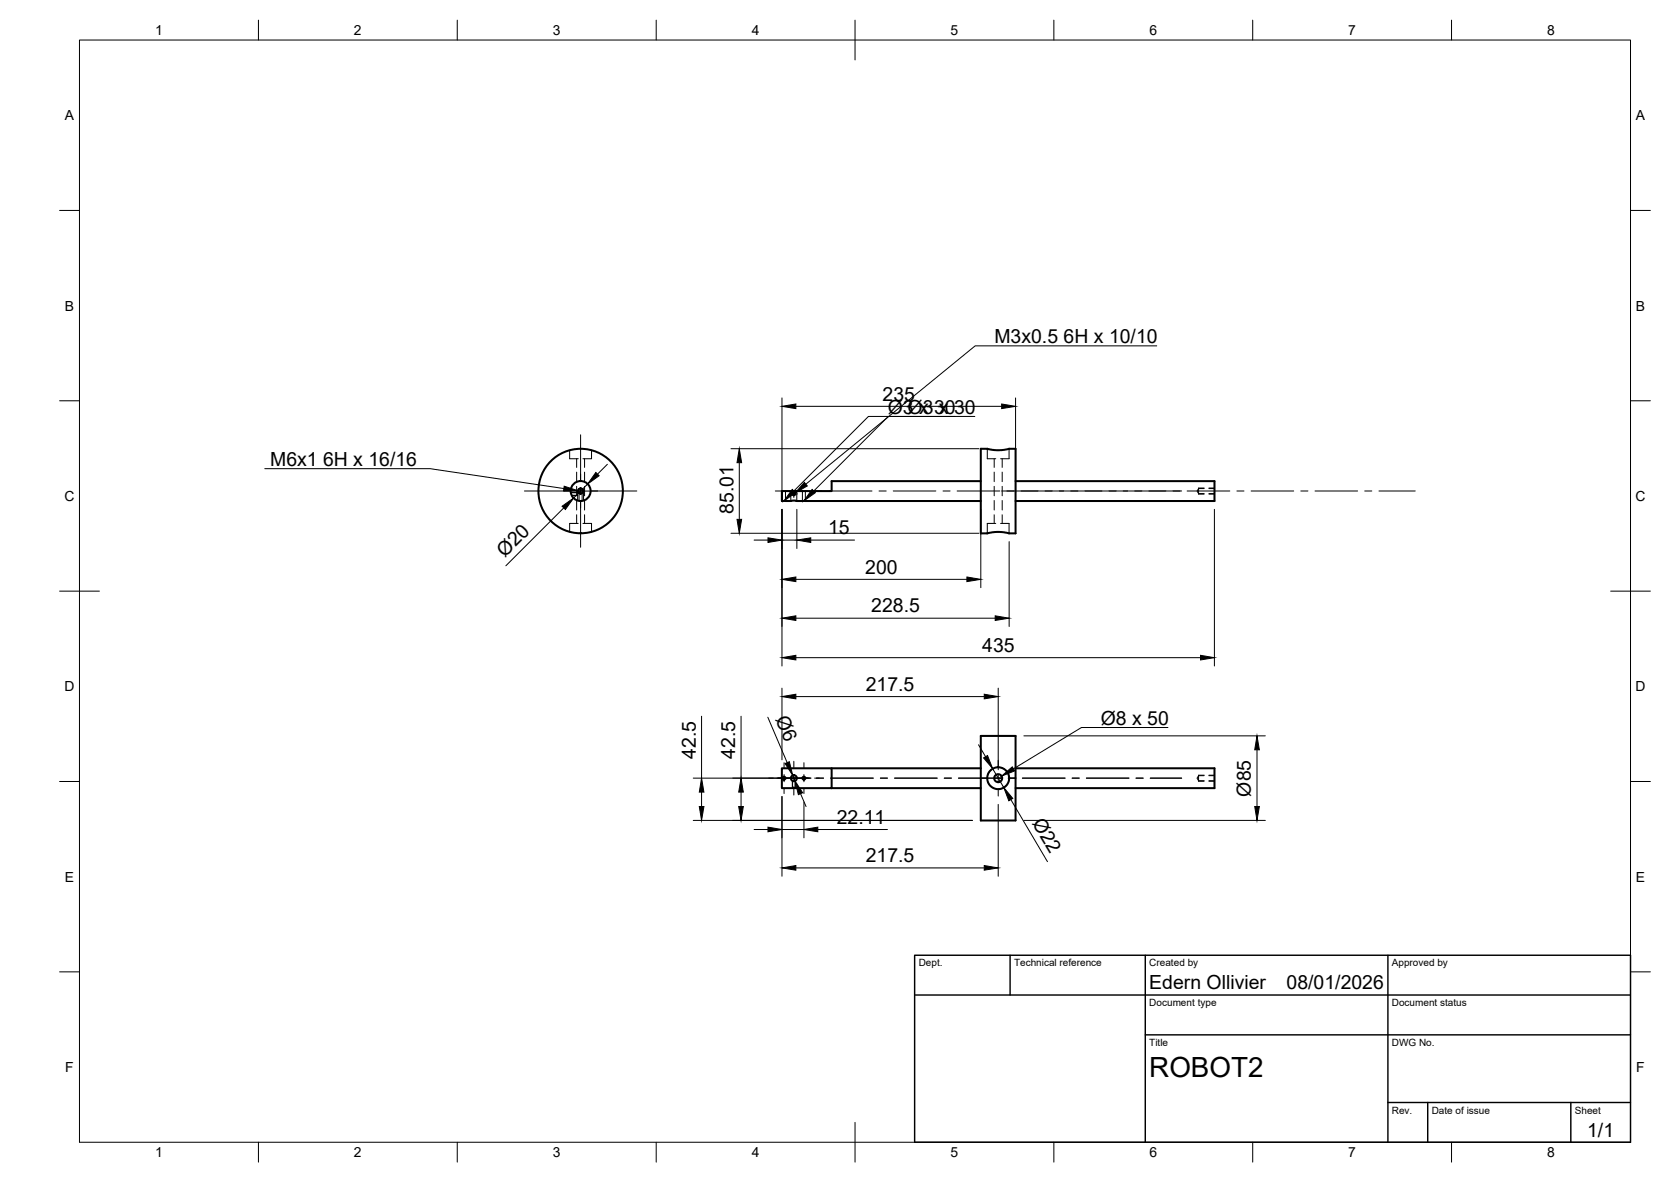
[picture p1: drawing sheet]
<svg xmlns="http://www.w3.org/2000/svg" width="420mm" height="297mm" viewBox="0 0 420 297" stroke-linecap="round" stroke-linejoin="round" font-family="sans-serif">
<!-- layer: Visible -->
<g fill="none" stroke="#000" stroke-width=".51">
<path d="M246.6 112.8h1.7l2.3 .3 4.8-.3v21.2h-1.7l-2.3-.3-4.8 .3zM199.6 123.8v.7l-.3-.3 .1-.3h.4l.1 .4-.3 .2M246.6 120.9h-37.5v2.5h-12.5v2.5h50M255.4 120.9h50v5h-50M196.6 193.1h12.5v5h-12.5zM209.1 193.1h37.5M209.1 198.1h37.5M246.6 184.9h8.8v21.3h-8.8zM255.4 193.1h50v5h-50"/>
<circle cx="146" cy="123.4" r="2.51"/>
<circle cx="146" cy="123.4" r=".62"/>
<circle cx="146" cy="123.4" r="10.6"/>
<circle cx="197.1" cy="195.6" r=".37"/>
<circle cx="199.6" cy="195.6" r=".75"/>
<circle cx="202.1" cy="195.6" r=".37"/>
<circle cx="251" cy="195.6" r="2.75"/>
<circle cx="251" cy="195.6" r="1.01"/>
</g>
<!-- layer: Hidden -->
<g fill="none" stroke="#000" stroke-width=".25">
<path d="M143.2 113.1v2.2h2.2M145 115.3v2.2M145 118.6v2.4M147 115.3v2.2M147 118.6v2.4M148.7 113.1v2.2h-2.1M248.2 112.8v2.5h2.2M250 115.3v2.2M250 118.6v2.4M252 115.3v2.2M252 118.6v2.4M253.7 112.8v2.5h-2.1"/>
<path d="M143.5 123.4h1.9M143.5 123.8h1.7M143.7 124.5h1.5M145 122.2v2.4M145 125.8v2.4M145 129.4v2.1M145.2 123.4v2.4M145.4 131.5h-2.2v2.2M145.6 123.4v2.5M146.4 123.4v2.5M146.6 131.5h2.1v2.2M146.6 123.4h1.9"/>
<path d="M146.7 123.4v2.4M147 122.2v2.4M147 125.8v2.4M147 129.4v2.1M196.7 123.4v2.5M197.5 123.4v2.5M198.8 123.4v2.5M200.3 123.4v2.5M201.8 123.4v2.5M202.5 123.4v2.5M250 122.2v2.4M250 125.8v2.4"/>
<path d="M250 129.4v2.1M250.4 131.5h-2.2v2.5M251.6 131.5h2.1v2.5M252 122.2v2.4M252 125.8v2.4M252 129.4v2.1M301.4 122.6v1.6M302.8 122.8h-1.4l-.4 .6 .4 .6h1.4M304 124h1.4M304 122.8h1.4M199.2 196.3h.8M199.3 197.9l.4-.1 .2 .2z"/>
<path d="M199.3 196.3v1.7M199.9 196.3v1.7M248.4 196.4l.5 .9 1 .8M249.4 193.4l-.8 .8-.3 1.1M250.4 192.9h1.1l1.1 .4M253 197.4l-1.1 .7-.9 .2M253.4 194.2l.3 .9-.1 1.3M301.4 194.8v1.5M302.8 194.9h-1.4l-.4 .7 .4 .6h1.4M304 196.2h1.4M304 194.9h1.4"/>
</g>
<!-- layer: Hidden Narrow -->
<path d="M143.5 123.7h1.7M143.7 124.5h1.5M301.4 124.2h1.4M301.4 122.6h1.4M304 124.2h1.4M304 122.6h1.4M199.2 196.3v1.7M200 196.3v1.7M301.4 196.3h1.4M301.4 194.8h1.4M304 196.3h1.4M304 194.8h1.4" fill="none" stroke="#000" stroke-width=".25"/>
<!-- layer: Visible Narrow -->
<path d="M146.8 123.3a.77 .77 0 0 0-.9-.7 .77 .77 0 0 0-.7 .9 .77 .77 0 0 0 .9 .7M199.2 124.1l.3-.3 .4 .1v.5l-.4 .1" fill="none" stroke="#000" stroke-width=".25"/>
<!-- layer: BORDER -->
<g fill="none" stroke="#000" stroke-width=".25">
<path d="M20 10.1h390v276.9h-390zM65 5.1v5M115 5.1v5M165 5.1v5M215 5.1v10M265 5.1v5M315 5.1v5M365 5.1v5M15 52.9h5M410 52.9h5M15 100.7h5M410 100.7h5"/>
<path d="M15 148.6h10M405 148.6h10M15 196.4h5M410 196.4h5M15 244.2h5M410 244.2h5M65 287v5M115 287v5M165 287v5M215 282.1v9.9M265 287v5M315 287v5"/>
<path d="M365 287v5"/>
</g>
<!-- layer: TITLEBLOCK -->
<path d="M230 240.1h180v46.9h-180zM230 250h180M254 240.1v9.9M288 240.1v46.9M349 240.1v46.9M288 260.1h122M349 277.1h61M359 277.1v9.9M395 277.1v9.9" fill="none" stroke="#000" stroke-width=".36"/>
<!-- layer: Smart Centers -->
<g fill="none" stroke="#000" stroke-width=".25">
<path d="M146 109.3v11.4M131.9 123.4h11.4M145.1 123.4h1.8M146 122.5v1.8M146 126.1v11.4M148.7 123.4h11.4M194.9 123.4h8.3M198.7 124.1h1.8M199.6 123.2v1.8M205 123.4h1.7M208.5 123.4h10.7M221 123.4h1.8"/>
<path d="M224.6 123.4h10.7M237.1 123.4h1.8M240.7 123.4h10.7M251.9 123.4h45.2M298.5 123.4h10.7M311 123.4h1.8M314.6 123.4h10.7M327.1 123.4h1.8M330.6 123.4h10.8M343.2 123.4h1.7M346.7 123.4h9.2M193.3 195.5h1.2"/>
<path d="M195.4 195.5h8.5M197.1 191.7v1.2M197.1 194.7v1.8M197.1 198.2v1.2M199.6 191.3v1.6M199.6 194.7v1.8M199.6 198.2v1.6M202.1 191.7v1.2M202.1 194.7v1.8M202.1 198.2v1.2M204.8 195.5h2.3M208.9 195.5h10.7"/>
<path d="M221.4 195.5h1.7M224.9 195.5h10.7M237.4 195.5h1.8M241 195.5h10.9M251 191.1v1.8M251 194.7v1.8M251 198.2v1.9M253.5 195.5h2M257.1 195.5h10.7M269.6 195.5h1.8M273.2 195.5h10.7M285.6 195.5h1.8"/>
<path d="M289.2 195.5h7.9"/>
</g>
<!-- layer: FD_Dimensions -->
<g fill="none" stroke="#000" stroke-width=".25">
<path d="M196.6 100v23.8M255.4 100v23.8M152.7 116.7l-2.5 2.5M183.8 112.8h62.3M185.9 116.3v14.2M200.1 102.1h51.8M141.8 127.6l-14.6 14.6M147.8 121.6l-3.6 3.6M183.8 134h62.3M189.6 135.7h3.5M196.6 128v39.4M196.6 135.7h3.8"/>
<path d="M200.4 128v9.8M203.9 135.7h11M246.6 128v19.7M253.7 136.1v21.3M305.4 128v39.4M200.1 155.3h50.1M200.1 145.6h43M176.4 180v15.5M186.3 180v15.5M196.6 172.9v18.1M200.1 165.3h101.8M200.1 175.1h47.4"/>
<path d="M251 172.9v20.5M174.3 195.5h29.6M176.4 199.1v3.6M186.3 199.1v3.6M193.1 180.2l4.8 11.5M199.3 194.9l.6 1.3M201.3 199.5l1.4 3.2M246 187.2l1.8 3M249.6 193.2l2.8 4.7M257.5 184.9h60.7M316.1 188.4v14.3M174.3 206.2h70.2"/>
<path d="M189.6 208.5h3.5M196.6 200.2v20M196.6 208.5h5.5M200.1 218.1h47.4M202.1 201.5v9.1M205.6 208.5h17.5M251 202.1v18.1M254.2 200.9l9.2 15.6M257.5 206.2h60.7"/>
</g>
<g fill="#000" stroke="#000" stroke-width=".25">
<path d="M149.8 118.7l.8 .9-2.8 2zM185.9 112.8l.6 3.5h-1.2zM196.6 102.1l3.5-.6v1.2zM251.9 101.5l3.5 .6-3.5 .6zM141.3 127.2l2.9-2-2 2.8zM185.3 130.5h1.2l-.6 3.5zM193.1 135.2l3.5 .5-3.5 .6zM200.4 135.7l3.5-.5v1.1zM196.6 155.3l3.5-.5v1.1zM196.6 145.6l3.5-.6v1.2zM243.1 145l3.5 .6-3.5 .6zM250.2 154.8l3.5 .5-3.5 .6z"/>
<path d="M196.6 165.3l3.5-.6v1.1zM196.6 175.1l3.5-.6v1.1zM247.5 174.5l3.5 .6-3.5 .5zM301.9 164.7l3.5 .6-3.5 .5zM176.4 195.5l.6 3.6h-1.2zM186.3 195.5l.6 3.6h-1.2zM197.4 191.9l1.1-.5 .8 3.5zM199.9 196.2l1.9 3-1.1 .5zM247.3 190.5l1-.6 1.3 3.3zM316.1 184.9l.6 3.5h-1.2zM175.8 202.7h1.2l-.6 3.5zM185.7 202.7h1.2l-.6 3.5z"/>
<path d="M193.1 207.9l3.5 .6-3.5 .5zM196.6 218.1l3.5-.6v1.2zM202.1 208.5l3.5-.6v1.1zM247.5 217.5l3.5 .6-3.5 .6zM252.4 197.9l2.3 2.7-1 .6zM315.5 202.7h1.2l-.6 3.5z"/>
</g>
<!-- layer: Hole Notes -->
<path d="M141.9 122.2l3.3 1.1h-3.5zM199.2 123l.8 .8-2.9 2.1zM202.2 121.2l.8 .9-3.1 1.8zM204.2 123l.8 .8-2.9 2.1zM251.8 195l2.7-2.3 .6 1z" fill="#000" stroke="#000" stroke-width=".25"/>
<path d="M290.9 86.9h-45.7l-42.6 34.8M66.6 117.8h41.6l33.6 5M240.1 104.7h-21.7l-18.8 18.7M245.1 104.7h-21.7l-18.8 18.7M293.7 182.8h-21.8l-17.1 10.4" fill="none" stroke="#000" stroke-width=".25"/>
<text font-size="7" x="289" y="270.6">ROBOT2</text>
<g font-size="4.9">
<text x="250" y="86.2">M3x0.5</text>
<text x="267.4" y="86.2">6H x 10/10</text>
<text x="221.9" y="100.7">235</text>
<text x="223.2" y="104">Ø3Ø33030</text>
<text x="231.1" y="104">x x</text>
<text x="67.9" y="117.1">M6x1</text>
<text x="81.2" y="117.1">6H x 16/16</text>
<text x="184.4" y="129.2" transform="rotate(-90 184.4 129.2)">85.01</text>
<text x="208.2" y="134.3">15</text>
<text x="127" y="140.3" transform="rotate(-45 127 140.3)">Ø20</text>
<text x="217.6" y="144.1">200</text>
<text x="219.1" y="153.9">228.5</text>
<text x="247" y="163.8">435</text>
<text x="217.7" y="173.6">217.5</text>
<text x="194.9" y="180.7" transform="rotate(67 194.9 180.7)">Ø6</text>
<text x="276.8" y="182.1">Ø8 x 50</text>
<text x="174.9" y="190.7" transform="rotate(-90 174.9 190.7)">42.5</text>
<text x="184.9" y="190.7" transform="rotate(-90 184.9 190.7)">42.5</text>
<text x="314.5" y="200.2" transform="rotate(-90 314.5 200.2)">Ø85</text>
<text x="210.4" y="207.1">22.11</text>
<text x="259.4" y="206.8" transform="rotate(59 259.4 206.8)">Ø22</text>
<text x="217.7" y="216.6">217.5</text>
<text x="289" y="248.5">Edern Ollivier</text>
<text x="323.5" y="248.5">08/01/2026</text>
<text x="399.1" y="285.7">1/1</text>
</g>
<g font-size="3.5">
<text x="39" y="8.8">1</text>
<text x="89" y="8.8">2</text>
<text x="139" y="8.8">3</text>
<text x="189" y="8.8">4</text>
<text x="239" y="8.8">5</text>
<text x="289" y="8.8">6</text>
<text x="339" y="8.8">7</text>
<text x="389" y="8.8">8</text>
<text x="16.3" y="30.2">A</text>
<text x="411.3" y="30.2">A</text>
<text x="16.3" y="78">B</text>
<text x="411.3" y="78">B</text>
<text x="16.2" y="125.9">C</text>
<text x="411.2" y="125.9">C</text>
<text x="16.2" y="173.7">D</text>
<text x="411.2" y="173.7">D</text>
<text x="16.3" y="221.6">E</text>
<text x="411.3" y="221.6">E</text>
<text x="16.4" y="269.4">F</text>
<text x="411.4" y="269.4">F</text>
<text x="39" y="290.8">1</text>
<text x="89" y="290.8">2</text>
<text x="139" y="290.8">3</text>
<text x="189" y="290.8">4</text>
<text x="239" y="290.8">5</text>
<text x="289" y="290.8">6</text>
<text x="339" y="290.8">7</text>
<text x="389" y="290.8">8</text>
</g>
<g font-size="2.5">
<text x="231" y="242.9">Dept.</text>
<text x="255" y="242.9">Technical reference</text>
<text x="289" y="242.9">Created by</text>
<text x="350" y="242.9">Approved by</text>
<text x="289" y="252.8">Document type</text>
<text x="350" y="252.8">Document status</text>
<text x="289" y="262.9">Title</text>
<text x="350" y="262.9">DWG No.</text>
<text x="350" y="279.9">Rev.</text>
<text x="360" y="279.9">Date of issue</text>
<text x="396" y="279.9">Sheet</text>
</g>
</svg>
